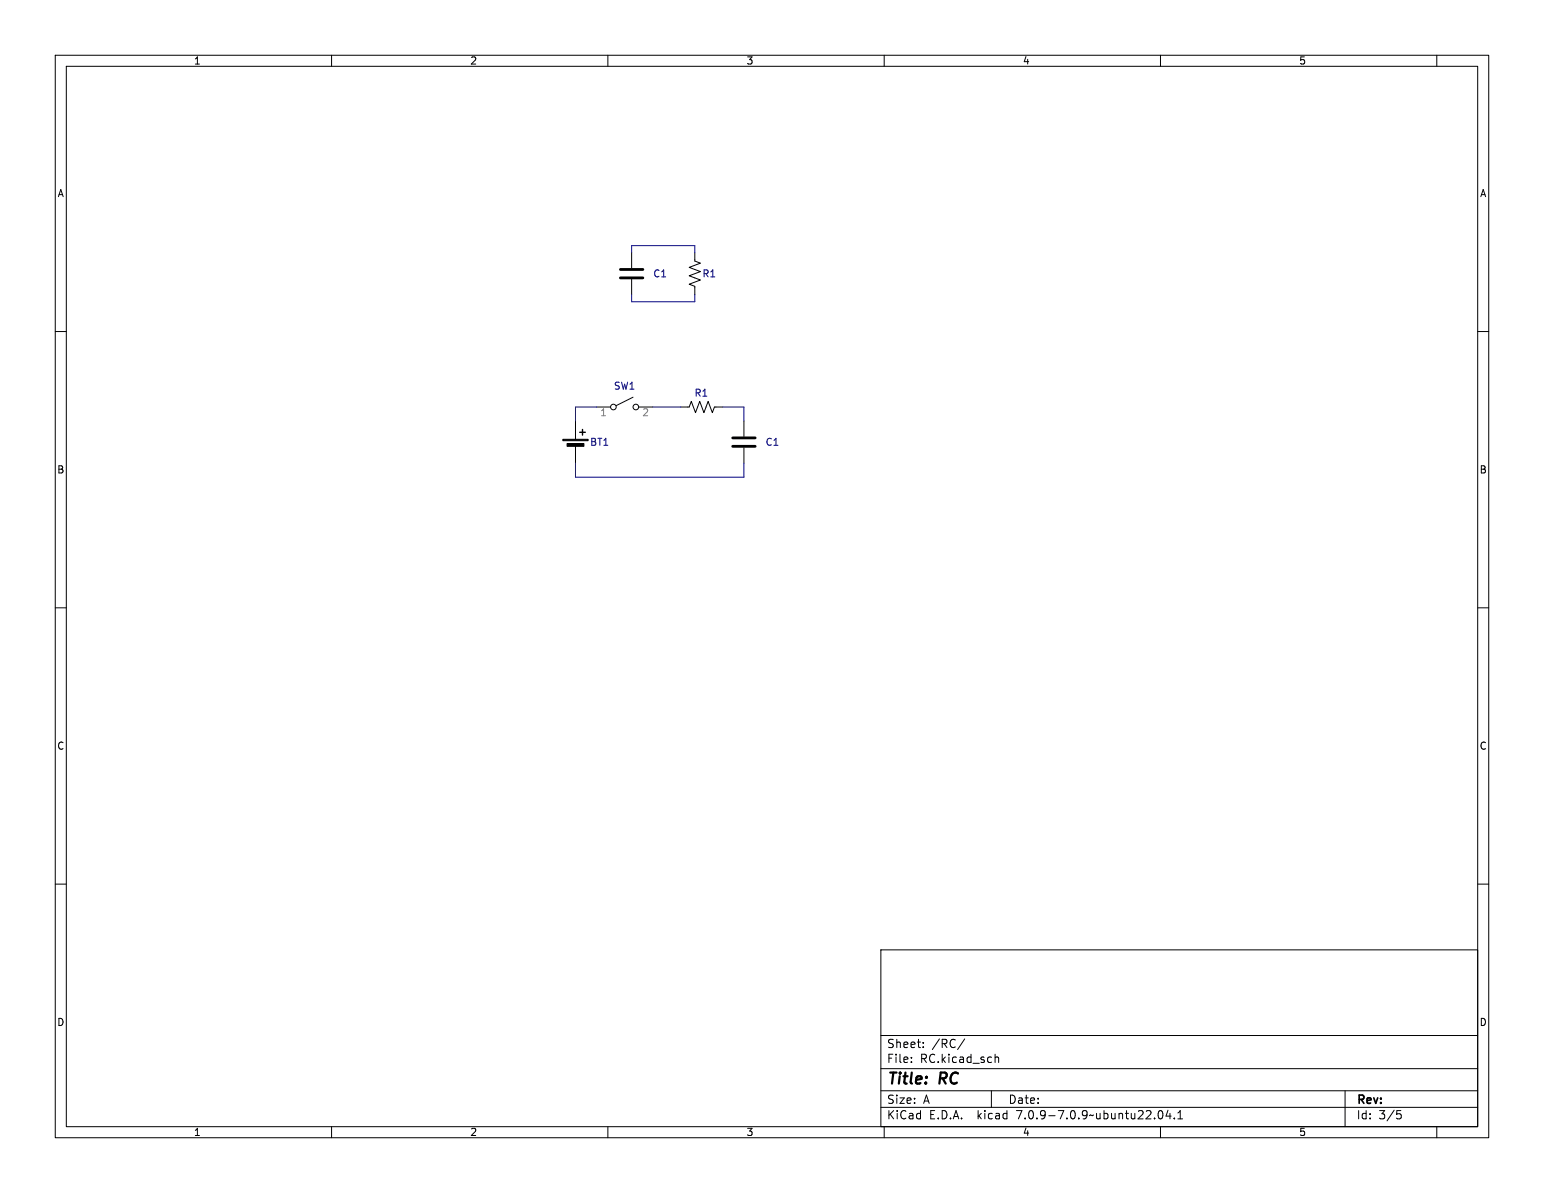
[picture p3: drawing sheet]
<svg xmlns="http://www.w3.org/2000/svg" width="279mm" height="216mm" viewBox="0 0 279 216" stroke-linecap="round" stroke-linejoin="round" font-family="sans-serif">
<g fill="none" stroke="#000" stroke-width=".18">
<path d="M10 10h259.4v195.9h-259.4zM12 12h255.4v191.9h-255.4zM60 10v2M110 10v2M160 10v2M210 10v2M260 10v2M10 60h2M114.3 45.7v2.8M114.3 50.5v2.8M125.7 45.7v1.5l1 .4-2 .8 2 .7-2 .8 2 .8-2 .7 1 .4v1.5M267.4 60h2"/>
<path d="M104.1 76.2v3.3M107.9 73.7h2.6M114.6 71.9l-3.1 1.5M115.6 73.7h2.5M123.2 73.7h1.5l.4-1.1 .8 2.1 .7-2.1 .8 2.1 .7-2.1 .8 2.1 .4-1h1.5M134.6 76.2v2.8M104.1 80.5v3.3M134.6 81v2.8M10 110h2M267.4 110h2M10 160h2M267.4 160h2"/>
<path d="M159.4 171.9h108v32h-108zM159.4 197.4h108M159.4 193.4h108M159.4 187.4h108M164.9 192.1v.2M164.9 191.4v.1M167.1 189.4v.2M167.1 188.7v.1M174.6 188l-1.3 1.9M179.4 197.4v3M180.1 190.8v1.5M180.1 191.4l.2-.1 .3 .1 .1 .9"/>
<path d="M243.4 197.4v6.5M60 203.9v2M110 203.9v2M159.4 200.4h108M160 203.9v2M209.7 201.1l.2-.1a.8 .8 0 0 1 .5 .7 .8 .8 0 0 1-.5 .8l-.2-.2-.1-.4zM210 203.9v2M211.4 200.9l-.4 1.1h.9M211.7 201.5v1M212.5 202.3v.2M213.1 202.5h.9M213.1 201.4l.5-.4v1.5"/>
<path d="M252.8 201h.7M252.9 201.6h.4l.3 .2-.2 .6-.5 .1M260 203.9v2"/>
<circle cx="111" cy="73.7" r=".51"/>
<circle cx="115.1" cy="73.7" r=".51"/>
</g>
<path d="M112.3 50.3h4M112.3 48.8h4M132.6 79.2h4.1M132.6 80.8h4.1" fill="none" stroke="#000" stroke-width=".51"/>
<path d="M101.9 79.5h4.5v.3h-4.5zM102.6 80.3h3.1v.5h-3.1z" fill="#000" stroke="#000" stroke-width=".18"/>
<path d="M104.9 78.2h1M105.4 77.7v1" fill="none" stroke="#000" stroke-width=".25"/>
<path d="M114.3 45.7v-1.2h11.4v1.2M114.3 53.3v1.3h11.4v-1.3M107.9 73.7h-3.8v2.5M118.1 73.7h5.1M130.8 73.7h3.8v2.5M104.1 83.8v2.6h30.5v-2.6" fill="none" stroke="#000080" stroke-width=".18"/>
<g font-size="2.8">
<text x="160.4" y="196.8">Title:</text>
<text x="170.1" y="196.8">RC</text>
</g>
<g font-size="2.1">
<text x="160.4" y="189.9">Sheet:</text>
<text x="168.6" y="189.9">/RC/</text>
<text x="160.4" y="192.6">File:</text>
<text x="166.5" y="192.6">RC.kicad_sch</text>
<text x="160.4" y="202.8">KiCad</text>
<text x="160.4" y="200">Size:</text>
<text x="167.1" y="200">A</text>
<text x="168.1" y="202.8">E.D.A.</text>
<text x="177" y="202.8">kicad</text>
<text x="182.4" y="200">Date:</text>
<text x="184.2" y="202.8">7.0.9-7.0.9~ubuntu22.04.1</text>
<text x="245.4" y="200.2">Rev:</text>
<text x="245.4" y="202.8">Id:</text>
<text x="249.5" y="202.8">3/5</text>
</g>
<g font-size="1.8">
<text x="35" y="11.9">1</text>
<text x="85" y="11.9">2</text>
<text x="135" y="11.9">3</text>
<text x="185" y="11.9">4</text>
<text x="235" y="11.9">5</text>
<text x="10.3" y="35.9">A</text>
<text x="267.7" y="35.9">A</text>
<text x="10.3" y="85.9">B</text>
<text x="267.7" y="85.9">B</text>
<text x="10.3" y="135.9">C</text>
<text x="267.7" y="135.9">C</text>
<text x="10.3" y="185.9">D</text>
<text x="267.7" y="185.9">D</text>
<text x="35" y="205.8">1</text>
<text x="85" y="205.8">2</text>
<text x="135" y="205.8">3</text>
<text x="185" y="205.8">4</text>
<text x="235" y="205.8">5</text>
</g>
<g font-size="1.8" fill="#000080">
<text x="118.1" y="50.4">C1</text>
<text x="127" y="50.4">R1</text>
<text x="111" y="70.7">SW1</text>
<text x="125.6" y="72">R1</text>
<text x="106.7" y="80.9">BT1</text>
<text x="138.4" y="80.9">C1</text>
</g>
<g font-size="1.8" fill="#808080">
<text x="108.5" y="75.6">1</text>
<text x="116.1" y="75.6">2</text>
</g>
</svg>
